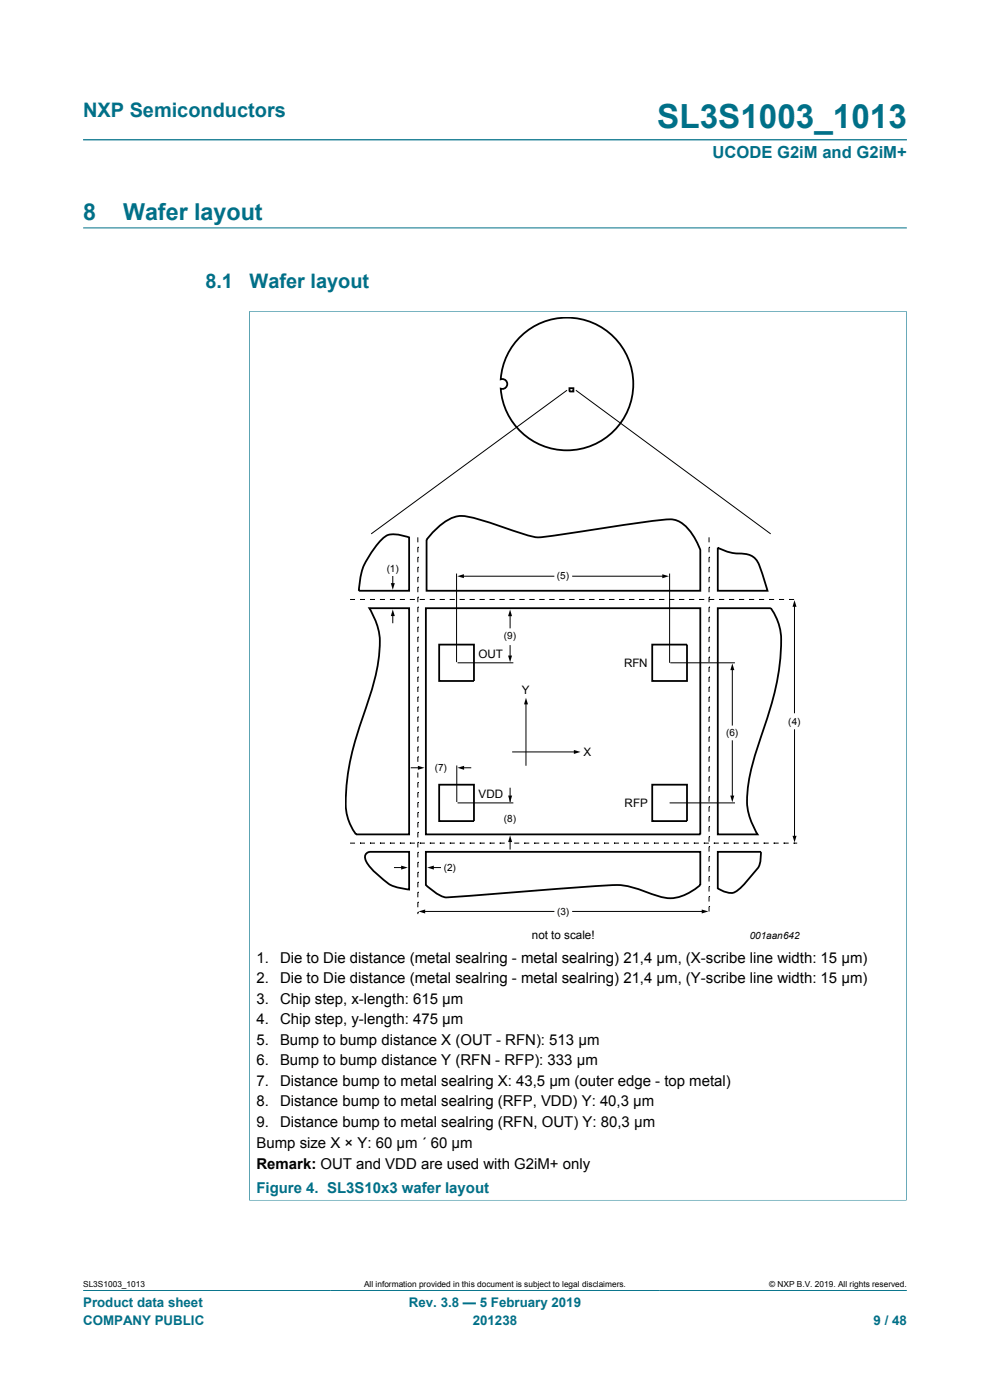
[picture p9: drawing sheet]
<svg xmlns="http://www.w3.org/2000/svg" width="210mm" height="297mm" viewBox="0 0 210 297" stroke-linecap="round" stroke-linejoin="round" font-family="sans-serif">
<path d="M17.6 29.7h174.8M17.6 48.3h174.8M52.8 66h139.5M52.9 66v188.7M192.3 66v188.7M52.8 254.6h139.5M17.6 273.8h174.8" fill="none" stroke="#007088" stroke-width=".21"/>
<g fill="none" stroke="#000" stroke-width=".21">
<path d="M120.2 82.9l-41.4 30.3M122.2 82.9l41.2 30.3M88.6 116.1h.1M88.6 118.2h.1M88.6 114v1M88.6 116.1v1.1M88.6 118.2v1.1M150.4 116.1h.1M150.4 118.2h.1M150.4 114v1M150.4 116.1v1.1M150.4 118.2v1.1"/>
<path d="M74.2 127.2h1.1M76.4 127.2h.1M76.4 127.2h1M78.5 127.2h.1M78.5 127.2h1M80.6 127.2h.1M80.6 127.2h1.1M82.7 127.2h.1M82.7 127.2h1.1M83.3 122.3v1.7M83.3 130.4v1.7M84.8 127.2h.1"/>
<path d="M84.8 127.2h1.1M86.9 127.2h.1M86.9 127.2h1.1M88.6 120.3h.1M88.6 122.5h.1M88.6 124.6h.1M88.6 126.7h.1M88.6 128.8h.1M88.6 130.9h.1M88.6 133h.1M88.6 135.2h.1M88.6 137.3h.1"/>
<path d="M88.6 139.4h.1M88.6 120.3v1.1M88.6 122.5v1M88.6 124.6v1M88.6 126.7v1M88.6 128.8v1.1M88.6 130.9v1.1M88.6 133v1.1M88.6 135.2v1M88.6 137.3v1M88.6 139.4v1M89.1 127.2h.1"/>
<path d="M89.1 127.2h1M91.2 127.2h.1M91.2 127.2h1M93.3 127.2h.1M93.3 127.2h1.1M95.4 127.2h.1M95.4 127.2h1.1M96.8 121.7v18.8M97.5 127.2h.1M97.5 127.2h1.1M98.1 122.2h19.4M99.6 127.2h.1"/>
<path d="M99.6 127.2h1.1M101.8 127.2h.1M101.8 127.2h1M103.9 127.2h.1M103.9 127.2h1M106 127.2h.1M106 127.2h1.1M108.1 127.2h.1M108.1 127.2h1.1M108.2 130.4v2.8M108.2 137v2.4M110.2 127.2h.1"/>
<path d="M110.2 127.2h1.1M112.3 127.2h.1M112.3 127.2h1.1M114.5 127.2h.1M114.5 127.2h1M116.6 127.2h.1M116.6 127.2h1M118.7 127.2h.1M118.7 127.2h1.1M120.8 127.2h.1M120.8 127.2h1.1M121.5 122.2h19.3"/>
<path d="M122.9 127.2h.1M122.9 127.2h1.1M125 127.2h.1M125 127.2h1.1M127.2 127.2h.1M127.2 127.2h1M129.3 127.2h.1M129.3 127.2h1M131.4 127.2h.1M131.4 127.2h1.1M133.5 127.2h.1M133.5 127.2h1.1"/>
<path d="M135.6 127.2h.1M135.6 127.2h1.1M137.7 127.2h.1M137.7 127.2h1.1M139.9 127.2h.1M139.9 127.2h1M142 127.2h.1M142 127.2h1M142 121.7v18.9M144.1 127.2h.1M144.1 127.2h1.1M146.2 127.2h.1"/>
<path d="M146.2 127.2h1.1M148.3 127.2h.1M148.3 127.2h1.1M150.4 120.3h.1M150.4 122.5h.1M150.4 124.6h.1M150.4 126.7h.1M150.4 128.8h.1M150.4 130.9h.1M150.4 133h.1M150.4 135.2h.1M150.4 137.3h.1"/>
<path d="M150.4 139.4h.1M150.4 120.3v1.1M150.4 122.5v1M150.4 124.6v1M150.4 126.7v1M150.4 128.8v1.1M150.4 130.9v1.1M150.4 133v1.1M150.4 135.2v1M150.4 137.3v1M150.4 139.4v1M150.4 127.2h.1"/>
<path d="M150.4 127.2h1.1M152.6 127.2h.1M152.6 127.2h1M154.7 127.2h.1M154.7 127.2h1M156.8 127.2h.1M156.8 127.2h1.1M158.9 127.2h.1M158.9 127.2h1.1M161 127.2h.1M161 127.2h1.1M163.1 127.2h.1"/>
<path d="M163.1 127.2h1.1M165.3 127.2h.1M165.3 127.2h1M167.4 127.2h.1M167.4 127.2h1M168.5 128.4v22.8M88.6 141.5h.1M88.6 143.6h.1M88.6 145.7h.1M88.6 147.9h.1M88.6 150h.1M88.6 152.1h.1"/>
<path d="M88.6 154.2h.1M88.6 156.3h.1M88.6 158.4h.1M88.6 141.5v1.1M88.6 143.6v1.1M88.6 145.7v1.1M88.6 147.9v1M88.6 150v1M88.6 152.1v1M88.6 154.2v1.1M88.6 156.3v1.1M88.6 158.4v1.1"/>
<path d="M97.1 140.6h11.8M108.7 159.5h13.3M111.6 149.1v13.2M142.2 140.6h13.7M150.4 141.5h.1M150.4 143.6h.1M150.4 145.7h.1M150.4 147.9h.1M150.4 150h.1M150.4 152.1h.1M150.4 154.2h.1M150.4 156.3h.1"/>
<path d="M150.4 158.4h.1M150.4 141.5v1.1M150.4 143.6v1.1M150.4 145.7v1.1M150.4 147.9v1M150.4 150v1M150.4 152.1v1M150.4 154.2v1.1M150.4 156.3v1.1M150.4 158.4v1.1M155.3 141.9v11.9M155.3 157.2v11.9"/>
<path d="M168.5 154.8v22.8M74.2 178.9h1.1M76.4 178.9h.1M76.4 178.9h1M78.5 178.9h.1M78.5 178.9h1M80.6 178.9h.1M80.6 178.9h1.1M82.7 178.9h.1M82.7 178.9h1.1M84.8 178.9h.1M84.8 178.9h1.1"/>
<path d="M86.9 178.9h.1M86.9 178.9h1.1M87.2 162.9h1.7M88.6 166h.1M88.6 168.1h.1M88.6 170.2h.1M88.6 172.4h.1M88.6 174.5h.1M88.6 176.6h.1M88.6 178.7h.1M88.6 160.6h.1M88.6 160.6v1"/>
<path d="M88.6 163.9v1.1M88.6 166v1.1M88.6 168.1v1.1M88.6 170.2v1.1M88.6 172.4v1M88.6 174.5v1M88.6 176.6v1.1M88.6 178.7v1.1M89.1 178.9h.1M89.1 178.9h1M91.2 178.9h.1M91.2 178.9h1"/>
<path d="M93.3 178.9h.1M93.3 178.9h1.1M95.4 178.9h.1M95.4 178.9h1.1M96.9 162.4v7.7M97.1 170.3h11.8M97.5 178.9h.1M97.5 178.9h1.1M98.2 162.9h1.7M99.6 178.9h.1M99.6 178.9h1.1M101.8 178.9h.1"/>
<path d="M101.8 178.9h1M103.9 178.9h.1M103.9 178.9h1M106 178.9h.1M106 178.9h1.1M108.2 167.2v2.8M108.2 178.3v1.8M109.1 178.9h1M111.2 178.9h.1M111.2 178.9h1.1M113.3 178.9h.1M113.3 178.9h1.1"/>
<path d="M115.4 178.9h.1M115.4 178.9h1.1M117.6 178.9h.1M117.6 178.9h1M119.7 178.9h.1M119.7 178.9h1M121.8 178.9h.1M121.8 178.9h1M123.9 178.9h.1M123.9 178.9h1.1M126 178.9h.1M126 178.9h1.1"/>
<path d="M128.1 178.9h.1M128.1 178.9h1.1M130.3 178.9h.1M130.3 178.9h1M132.4 178.9h.1M132.4 178.9h1M134.5 178.9h.1M134.5 178.9h1M136.6 178.9h.1M136.6 178.9h1.1M138.7 178.9h.1M138.7 178.9h1.1"/>
<path d="M140.8 178.9h.1M140.8 178.9h1.1M142 170.3h13.9M143 178.9h.1M143 178.9h1M145.1 178.9h.1M145.1 178.9h1M147.2 178.9h.1M147.2 178.9h1M149.3 178.9h.1M149.3 178.9h1.1M150.4 160.6h.1"/>
<path d="M150.4 162.7h.1M150.4 164.8h.1M150.4 166.9h.1M150.4 169h.1M150.4 171.1h.1M150.4 173.3h.1M150.4 175.4h.1M150.4 177.5h.1M150.4 179.6h.1M150.4 160.6v1M150.4 162.7v1M150.4 164.8v1"/>
<path d="M150.4 166.9v1.1M150.4 169v1.1M150.4 171.1v1.1M150.4 173.3v1M150.4 175.4v1M150.4 177.5v1M150.4 179.6v1.1M151.4 178.9h.1M151.4 178.9h1.1M153.5 178.9h.1M153.5 178.9h1.1M155.7 178.9h.1"/>
<path d="M155.7 178.9h1M157.8 178.9h.1M157.8 178.9h1M159.9 178.9h.1M159.9 178.9h1M162 178.9h.1M162 178.9h1.1M164.1 178.9h.1M164.1 178.9h1.1M166.2 178.9h.1M166.2 178.9h1.1M168.4 178.9h.1"/>
<path d="M168.4 178.9h.7M83.7 184h1.7M88.6 180.8h.1M88.6 182.9h.1M88.6 185.1h.1M88.6 187.2h.1M88.6 189.3h.1M88.6 191.4h.1M88.6 193.5h.1M88.6 180.8v1.1M88.6 182.9v1.1M88.6 185.1v1"/>
<path d="M88.6 187.2v1M88.6 189.3v1.1M88.6 191.4v1.1M88.6 193.5v.4M89.9 193.4h27.6M91.7 184h1.7M121.5 193.4h27.6M150.4 181.7h.1M150.4 183.8h.1M150.4 186h.1M150.4 188.1h.1M150.4 190.2h.1"/>
<path d="M150.4 192.3h.1M150.4 181.7v1.1M150.4 183.8v1.1M150.4 186v1M150.4 188.1v1M150.4 190.2v1M150.4 192.3v1.1"/>
</g>
<g fill="#000">
<path d="M83.3 129.3l.4 1.4h-.8zM82.9 123.7h.8l-.4 1.4zM97 122.2l1.4-.4v.9zM107.8 139.1h.8l-.4 1.4zM108.2 129.3l.4 1.4h-.8zM140.5 121.8l1.4 .4-1.4 .5zM168.5 127.3l.5 1.4h-.9zM111.6 148l.4 1.4h-.8zM121.7 159.1l1.4 .4-1.4 .4zM155.3 140.7l.5 1.5h-.9zM88.6 162.5l1.5 .4-1.5 .4zM97 162.9l1.4-.4v.8z"/>
<path d="M107.8 168.8h.8l-.4 1.4zM108.2 177.2l.4 1.4h-.8zM154.9 168.8h.9l-.5 1.4zM168.1 177.3h.9l-.5 1.4zM85.1 183.6l1.4 .4-1.4 .5zM88.8 193.4l1.4-.5v.9zM90.6 184l1.4-.4v.9zM148.9 192.9l1.4 .5-1.4 .4z"/>
</g>
<g fill="none" stroke="#000" stroke-width=".38">
<path d="M110.1 71.7a14.1 14.1 0 0 1 22.1 2.3 14.1 14.1 0 0 1-7.6 20.8 14.1 14.1 0 0 1-18.4-12.3 1.05 1.05 0 0 0 1.4-1 1.05 1.05 0 0 0-1.4-1 14 14 0 0 1 3.9-8.8zM120.8 82.4h.8v.7h-.8zM81.1 114.3a4.2 4.2 0 0 1 4.5-.7l1.2 .4v11.3h-10.7a14.6 14.6 0 0 1 3.7-9.5zM92 112.7a9.3 9.3 0 0 1 5.8-3.3 49.4 49.4 0 0 1 10.8 3.1l2.7 .9a9.4 9.4 0 0 0 6 .2l10.3-1.5a169 169 0 0 1 14.6-1.9 5.8 5.8 0 0 1 4.7 3.2l1.7 3.3v8.6h-58.1v-10.8zM152.3 116.2a11 11 0 0 0 5.7 1.3 3.4 3.4 0 0 1 3.1 2.5l1.7 5.3h-10.5zM78.3 129h8.5v48h-11.3a11 11 0 0 1-2.2-6.4 55.9 55.9 0 0 1 3.9-19.3 47.5 47.5 0 0 0 3.4-15.4 14.8 14.8 0 0 0-2.3-6.9zM90.3 129h58.3v48h-58.3zM93.2 136.7h7.3v7.8h-7.3zM138.4 136.7h7.3v7.8h-7.3zM152.3 129h11.2a12.3 12.3 0 0 1 2.1 8.9 66.9 66.9 0 0 1-4.4 19 38.2 38.2 0 0 0-2.7 14.4 16.1 16.1 0 0 0 2.2 5.7h-8.4zM93.2 166.5h7.3v7.7h-7.3zM138.4 166.5h7.3v7.7h-7.3z"/>
<path d="M77.7 181.1l.7-.4h8.4v8a8.9 8.9 0 0 1-6.2-2.7l-1.3-1.2a5.9 5.9 0 0 1-1.9-2.8l.1-.6zM90.3 180.7h58.3v7a11.4 11.4 0 0 1-6.4 2.9 22.5 22.5 0 0 1-6.9-2 16 16 0 0 0-8.1-.7l-31.1 2.4a4.9 4.9 0 0 1-4.5-1.5l-1.3-1.1zM152.3 180.7h9.1a5.1 5.1 0 0 1-1.5 4.5l-1.3 1.5a10.5 10.5 0 0 1-2.8 2.6 4.6 4.6 0 0 1-3.5-.9z"/>
</g>
<text font-size="7.1" fill="#007088" x="139.4" y="27.2">SL3S1003_1013</text>
<g font-size="4.9" fill="#007088">
<text x="17.6" y="46.6">8</text>
<text x="26.1" y="46.6">Wafer layout</text>
</g>
<g font-size="4.2" fill="#007088">
<text x="17.6" y="24.8">NXP Semiconductors</text>
<text x="43.6" y="61.1">8.1</text>
<text x="52.9" y="61.1">Wafer layout</text>
</g>
<text font-size="3.5" fill="#007088" x="151.1" y="33.5">UCODE G2iM and G2iM+</text>
<g font-size="3.2">
<text x="54.4" y="204.3">1.</text>
<text x="54.4" y="208.6">2.</text>
<text x="59.4" y="204.3">Die to Die distance (metal sealring - metal sealring) 21,4 μm, (X-scribe line width: 15 μm)</text>
<text x="59.4" y="208.6">Die to Die distance (metal sealring - metal sealring) 21,4 μm, (Y-scribe line width: 15 μm)</text>
<text x="54.4" y="213">3.</text>
<text x="59.4" y="213">Chip step, x-length: 615 μm</text>
<text x="54.4" y="217.3">4.</text>
<text x="54.4" y="221.7">5.</text>
<text x="59.4" y="217.3">Chip step, y-length: 475 μm</text>
<text x="59.4" y="221.7">Bump to bump distance X (OUT - RFN): 513 μm</text>
<text x="54.4" y="226">6.</text>
<text x="59.4" y="226">Bump to bump distance Y (RFN - RFP): 333 μm</text>
<text x="54.4" y="230.3">7.</text>
<text x="59.4" y="230.3">Distance bump to metal sealring X: 43,5 μm (outer edge - top metal)</text>
<text x="54.4" y="234.7">8.</text>
<text x="54.4" y="239">9.</text>
<text x="59.4" y="234.7">Distance bump to metal sealring (RFP, VDD) Y: 40,3 μm</text>
<text x="59.4" y="239">Distance bump to metal sealring (RFN, OUT) Y: 80,3 μm</text>
<text x="54.4" y="243.5">Bump size X × Y: 60 μm ´ 60 μm</text>
<text x="54.4" y="247.9">Remark: OUT and VDD are used with G2iM+ only</text>
</g>
<text font-size="3.2" fill="#007088" x="54.4" y="253.1">Figure 4. SL3S10x3 wafer layout</text>
<g font-size="2.8" fill="#007088">
<text x="17.6" y="277.3">Product data sheet</text>
<text x="17.6" y="281">COMPANY PUBLIC</text>
<text x="86.7" y="277.3">Rev. 3.8 — 5 February 2019</text>
<text x="100.3" y="281">201238</text>
<text x="185.3" y="281">9 / 48</text>
</g>
<g font-size="2.5">
<text x="101.5" y="139.6">OUT</text>
<text x="132.4" y="141.4">RFN</text>
<text x="110.7" y="147.2">Y</text>
<text x="123.8" y="160.4">X</text>
<text x="101.5" y="169.3">VDD</text>
<text x="132.5" y="171.2">RFP</text>
<text x="112.8" y="199.2">not to scale!</text>
</g>
<g font-size="2.1">
<text x="82" y="121.2">(1)</text>
<text x="118.1" y="122.8">(5)</text>
<text x="106.8" y="135.6">(9)</text>
<text x="167.2" y="153.8">(4)</text>
<text x="154" y="156.2">(6)</text>
<text x="92.2" y="163.6">(7)</text>
<text x="106.8" y="174.4">(8)</text>
<text x="94.1" y="184.7">(2)</text>
<text x="118.2" y="194.1">(3)</text>
<text x="159" y="199.3">001aan642</text>
</g>
<g font-size="1.8">
<text x="17.6" y="273.1">SL3S1003_1013</text>
<text x="77.2" y="273.1">All information provided in this document is subject to legal disclaimers.</text>
<text x="163.2" y="273.1">© NXP B.V. 2019. All rights reserved.</text>
</g>
</svg>
